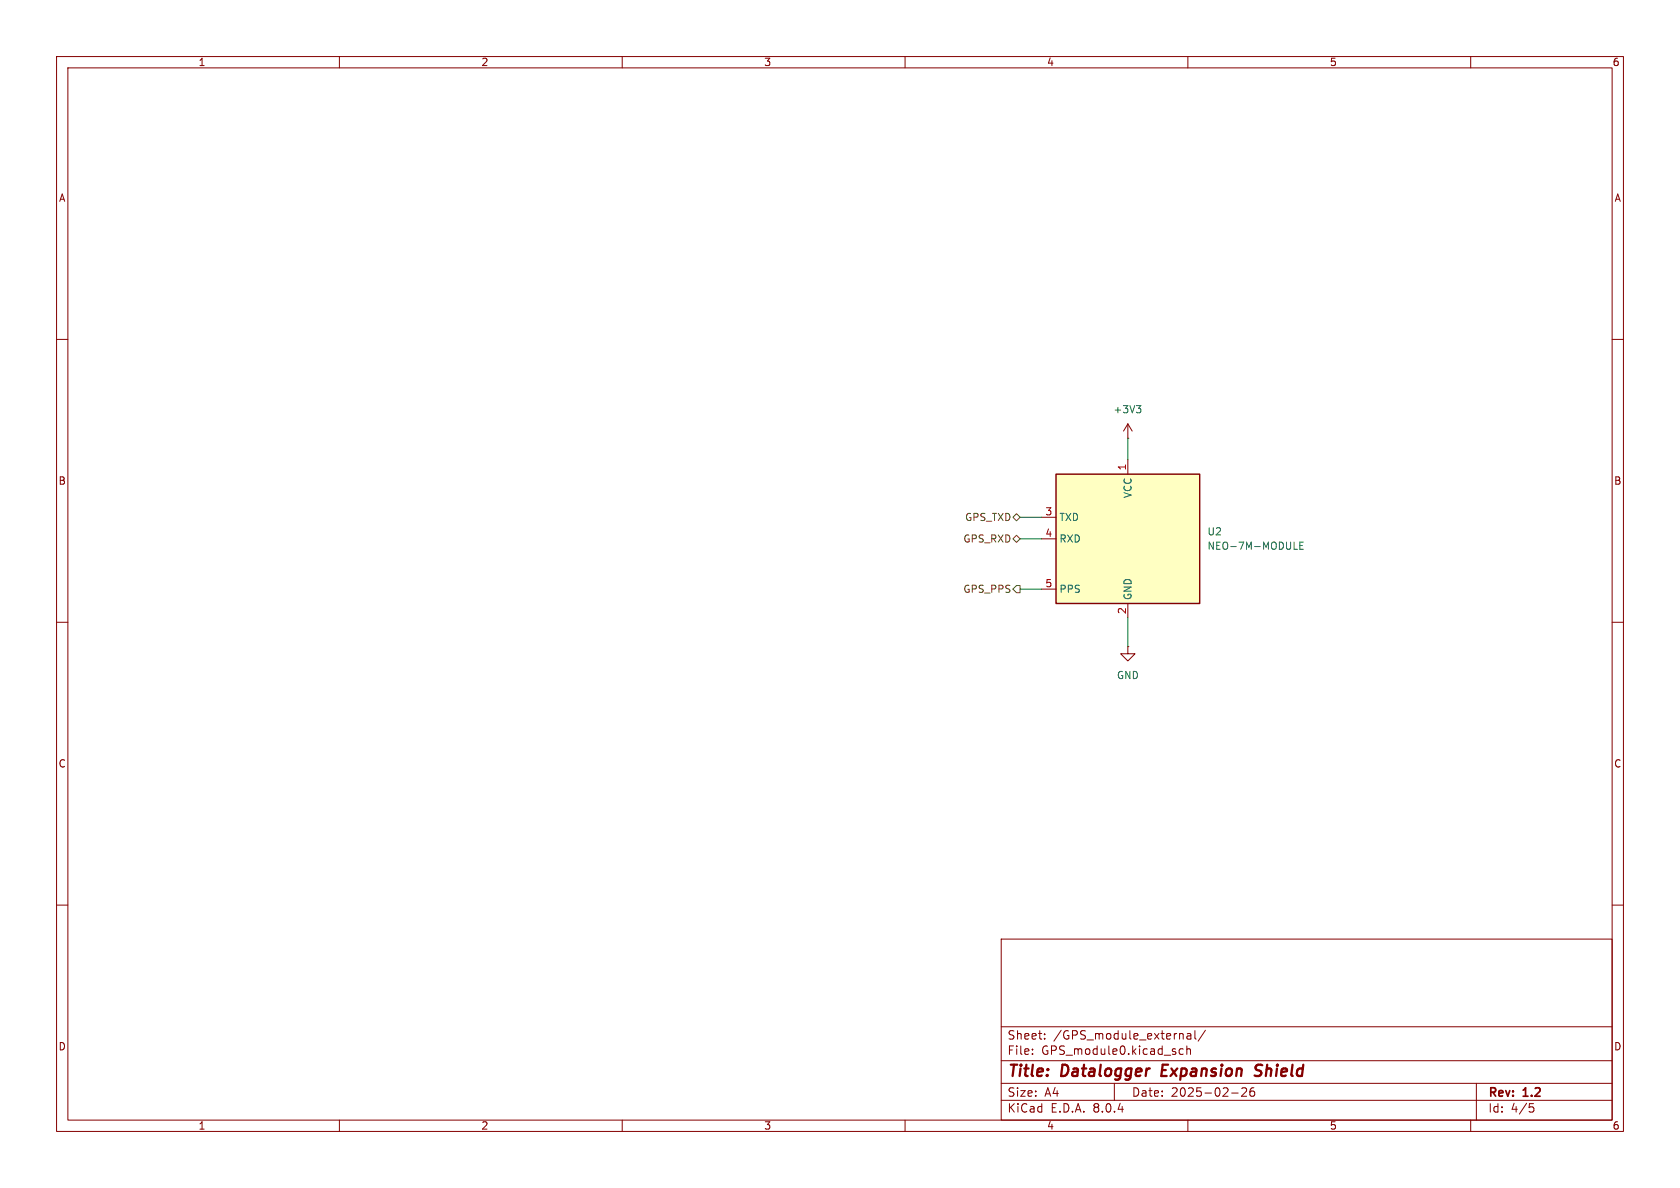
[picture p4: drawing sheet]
<svg xmlns="http://www.w3.org/2000/svg" width="297mm" height="210mm" viewBox="0 0 297 210" stroke-linecap="round" stroke-linejoin="round" font-family="sans-serif">
<g fill="none" stroke="#840000" stroke-width=".18">
<path d="M10 10h277v190h-277zM12 12h273v186h-273zM60 10v2M110 10v2M160 10v2M210 10v2M260 10v2M10 60h2M285 60h2M10 110h2M199.4 114.3v1.3h1.3l-1.3 1.2-1.3-1.2h1.3M199.4 114.3h.1"/>
<path d="M285 110h2M10 160h2M285 160h2M177 166h108v32h-108zM60 198v2M110 198v2M160 198v2M177 194.5h108M177 191.5h108M177 187.5h108M177 181.5h108M182.5 186.3v.1"/>
<path d="M182.5 185.5v.1M184.7 183.6v.1M184.7 182.8v.1M197 191.5v3M209.2 185.5l-.5-.1-.2 .3v.4l.1 .2h.6M209.8 185.5l.2-.1 .4 .1 .1 .9M209.8 184.9v1.5M209.9 182.8h.6v.9M210 198v2M210.5 183.1h-.5a.29 .29 0 0 0-.2 .3 .29 .29 0 0 0 .2 .3l.5-.1M211.2 182.2v1.3l.3 .2M213.1 182.1l-1.3 2"/>
<path d="M217.7 193.2h1.2M220.3 192.4v.5l-.8 .9h.9M221.2 192.4a1.17 1.17 0 0 0-.1 1.3h.6l.1-.5-.3-.3h-.3l-.2 .3M221.7 192.3l-.5 .1M260 198v2M261 191.5v6.5M270.4 195.1h.7M270.5 195.7h.4l.3 .3-.2 .5-.5 .1"/>
</g>
<path d="M205.6 188.2l-.3 2h1M222.8 190a.85 .85 0 0 1-1 .1M222.9 188.2l-.7 .1a.46 .46 0 0 0-.2 .5 .46 .46 0 0 0 .3 .4l.5 .2" fill="none" stroke="#840000" stroke-width=".4"/>
<path d="M186.7 83.8h25.4v22.9h-25.4z" fill="#ffffc2"/>
<path d="M186.7 83.8h25.4v22.9h-25.4z" fill="none" stroke="#840000" stroke-width=".25"/>
<path d="M199.4 77.5h.1M199.4 74.9v2.6M199.4 74.9l-.8 1.3M199.4 74.9l.8 1.3M184.1 91.4h2.6M184.1 95.3h2.6M199.4 81.3v2.5M184.1 104.1h2.6M199.4 106.7v2.5" fill="none" stroke="#840000" stroke-width=".18"/>
<path d="M200.9 71.7h.8l-.4 .5M201.4 72.2l.3 .2v.3l-.3 .3M228.8 97.1h.6M229.8 96.4h.4M230.4 95.8h-.6v1.3h.6" fill="none" stroke="#006464" stroke-width=".18"/>
<path d="M179.1 95.3l.6-.7 .6 .7-.6 .6zM179.1 91.4l.6-.6 .6 .6-.6 .7zM179.7 103.5h.6v1.3h-.6l-.6-.7z" fill="none" stroke="#725600" stroke-width=".18"/>
<path d="M199.4 77.5v3.8M180.3 95.3h3.8M180.3 91.4h3.8M180.3 104.1h3.8M199.4 109.2v5.1" fill="none" stroke="#009600" stroke-width=".18"/>
<g font-size="2.8" fill="#840000">
<text x="178" y="190.9">Title:</text>
<text x="187.7" y="190.9">Datalogger</text>
<text x="206.2" y="190.9">Expansion</text>
<text x="223.5" y="190.9">Shield</text>
</g>
<g font-size="2.1" fill="#840000">
<text x="178" y="184">Sheet:</text>
<text x="186.2" y="184">/GPS_module_external/</text>
<text x="178" y="186.7">File:</text>
<text x="184.1" y="186.7">GPS_module0.kicad_sch</text>
<text x="178" y="196.9">KiCad</text>
<text x="178" y="194.1">Size:</text>
<text x="184.7" y="194.1">A4</text>
<text x="185.7" y="196.9">E.D.A.</text>
<text x="193.3" y="196.9">8.0.4</text>
<text x="200" y="194.1">Date:</text>
<text x="207" y="194.1">2025-02-26</text>
<text x="263" y="194.3">Rev:</text>
<text x="263" y="196.9">Id:</text>
<text x="267.1" y="196.9">4/5</text>
<text x="269.4" y="194.3">1.2</text>
</g>
<g font-size="1.8" fill="#840000">
<text x="35" y="11.9">1</text>
<text x="85" y="11.9">2</text>
<text x="135" y="11.9">3</text>
<text x="185" y="11.9">4</text>
<text x="235" y="11.9">5</text>
<text x="285" y="11.9">6</text>
<text x="10.3" y="35.9">A</text>
<text x="285.3" y="35.9">A</text>
<text x="10.3" y="85.9">B</text>
<text x="285.3" y="85.9">B</text>
<text x="10.3" y="135.9">C</text>
<text x="285.3" y="135.9">C</text>
<text x="10.3" y="185.9">D</text>
<text x="285.3" y="185.9">D</text>
<text x="35" y="199.9">1</text>
<text x="85" y="199.9">2</text>
<text x="135" y="199.9">3</text>
<text x="185" y="199.9">4</text>
<text x="235" y="199.9">5</text>
<text x="285" y="199.9">6</text>
</g>
<g font-size="1.8" fill="#006464">
<text x="196.7" y="73.3">+3V3</text>
<text x="200.3" y="88.2" transform="rotate(-90 200.3 88.2)">VCC</text>
<text x="187.2" y="92.3">TXD</text>
<text x="213.4" y="94.8">U2</text>
<text x="187.2" y="96.1">RXD</text>
<text x="213.4" y="97.4">NEO-7M-MODULE</text>
<text x="187.2" y="105">PPS</text>
<text x="200.3" y="106.2" transform="rotate(-90 200.3 106.2)">GND</text>
<text x="197.4" y="120.2">GND</text>
</g>
<g font-size="1.8" fill="#a90000">
<text x="199.1" y="83.3" transform="rotate(-90 199.1 83.3)">1</text>
<text x="184.7" y="91.2">3</text>
<text x="184.7" y="95">4</text>
<text x="184.7" y="103.9">5</text>
<text x="199.1" y="108.7" transform="rotate(-90 199.1 108.7)">2</text>
</g>
<g font-size="1.8" fill="#725600">
<text x="170.5" y="92.3">GPS_TXD</text>
<text x="170.2" y="96.1">GPS_RXD</text>
<text x="170.2" y="105">GPS_PPS</text>
</g>
</svg>
